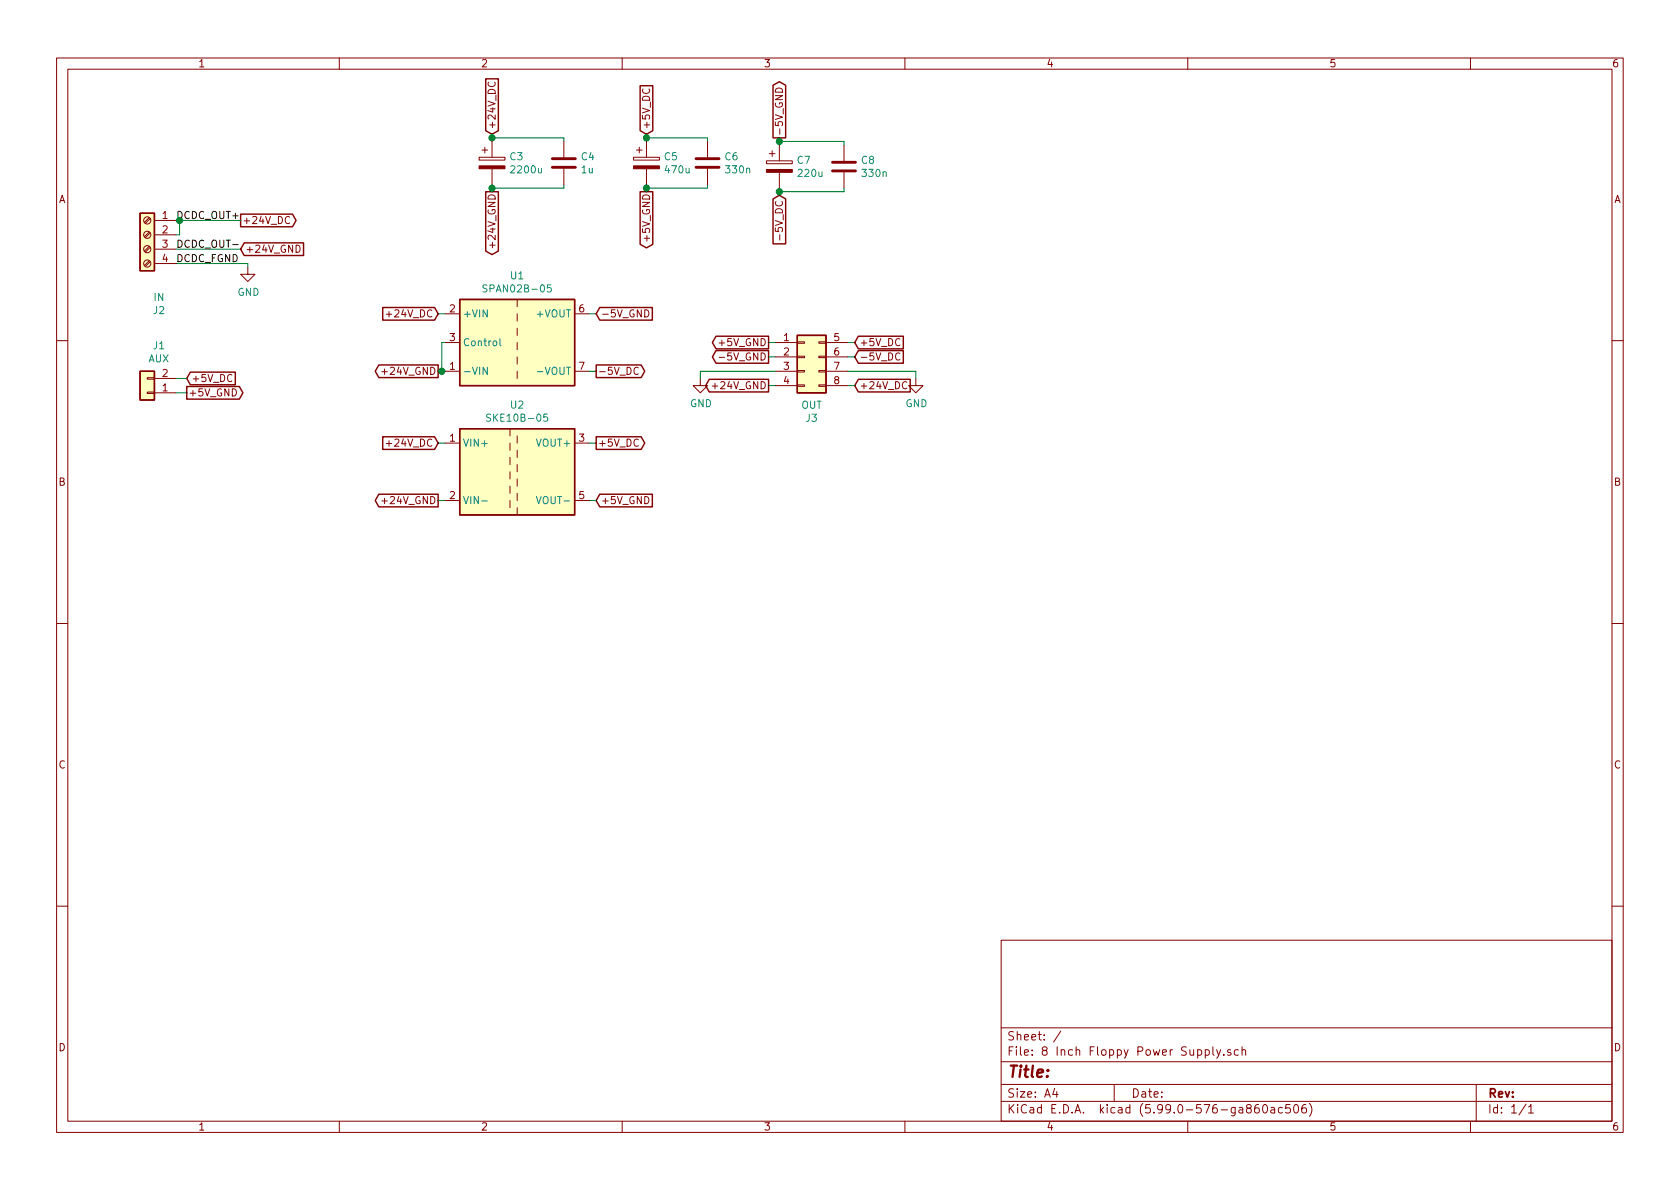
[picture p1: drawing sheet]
EESchema Schematic File Version 5
EELAYER 30 0
EELAYER END
$Descr A4 11693 8268
encoding utf-8
Sheet 1 1
Title ""
Date ""
Rev ""
Comp ""
Comment1 ""
Comment2 ""
Comment3 ""
Comment4 ""
Comment5 ""
Comment6 ""
Comment7 ""
Comment8 ""
Comment9 ""
$EndDescr
Text Label 1225 1825 0    50   ~ 0
DCDC_FGND
Text Label 1225 1525 0    50   ~ 0
DCDC_OUT+
Wire Wire Line
	1225 1525 1250 1525
$Comp
L power:GND #PWR01
U 1 1
P 1725 1850
F 0 "#PWR01" H 1725 1600 50  0001 C CNN
F 1 "GND" H 1730 1677 50  0000 C CNN
F 2 "" H 1725 1850 50  0001 C CNN
F 3 "" H 1725 1850 50  0001 C CNN
	1    1725 1850
	1    0    0    -1  
$EndComp
Wire Wire Line
	1225 1825 1725 1825
Text GLabel 1675 1525 2    50   Output ~ 0
+24V_DC
Wire Wire Line
	1225 1725 1675 1725
Text Label 1225 1725 0    50   ~ 0
DCDC_OUT-
Text GLabel 1675 1725 2    50   Input ~ 0
+24V_GND
Text GLabel 3425 925  1    50   Input ~ 0
+24V_DC
Text GLabel 3425 1325 3    50   Output ~ 0
+24V_GND
Wire Wire Line
	3425 925  3425 950 
Wire Wire Line
	3425 1275 3425 1300
Wire Wire Line
	4100 3075 4150 3075
Wire Wire Line
	4100 2175 4150 2175
Wire Wire Line
	4100 2575 4150 2575
Text GLabel 4150 2575 2    50   Output ~ 0
-5V_DC
Text GLabel 4150 2175 2    50   Input ~ 0
-5V_GND
Text GLabel 4500 1325 3    50   Output ~ 0
+5V_GND
Text GLabel 5425 1350 3    50   Input ~ 0
-5V_DC
Text GLabel 4500 925  1    50   Input ~ 0
+5V_DC
Wire Wire Line
	4500 925  4500 950 
Wire Wire Line
	4500 1275 4500 1300
Text GLabel 4150 3075 2    50   Output ~ 0
+5V_DC
Text GLabel 4150 3475 2    50   Input ~ 0
+5V_GND
Wire Wire Line
	4100 3475 4150 3475
Wire Wire Line
	3425 950  3925 950 
Wire Wire Line
	3925 950  3925 975 
Connection ~ 3425 950 
Wire Wire Line
	3425 950  3425 975 
Wire Wire Line
	3925 1275 3925 1300
Wire Wire Line
	3925 1300 3425 1300
Connection ~ 3425 1300
Wire Wire Line
	3425 1300 3425 1325
Text GLabel 5425 950  1    50   Output ~ 0
-5V_GND
Wire Wire Line
	5425 1300 5425 1325
Wire Wire Line
	5425 950  5425 975 
Wire Wire Line
	4500 950  4925 950 
Wire Wire Line
	4925 950  4925 975 
Connection ~ 4500 950 
Wire Wire Line
	4500 950  4500 975 
Wire Wire Line
	4500 1300 4925 1300
Wire Wire Line
	4925 1300 4925 1275
Connection ~ 4500 1300
Wire Wire Line
	4500 1300 4500 1325
Wire Wire Line
	5425 975  5875 975 
Wire Wire Line
	5875 975  5875 1000
Connection ~ 5425 975 
Wire Wire Line
	5425 975  5425 1000
Wire Wire Line
	5425 1325 5875 1325
Wire Wire Line
	5875 1325 5875 1300
Connection ~ 5425 1325
Wire Wire Line
	5425 1325 5425 1350
Text GLabel 5950 2675 2    50   Input ~ 0
+24V_DC
Text GLabel 5350 2675 0    50   Output ~ 0
+24V_GND
Text GLabel 5350 2475 0    50   Output ~ 0
-5V_GND
Text GLabel 5950 2475 2    50   Input ~ 0
-5V_DC
Text GLabel 5350 2375 0    50   Output ~ 0
+5V_GND
$Comp
L power:GND #PWR0102
U 1 1
P 4875 2625
F 0 "#PWR0102" H 4875 2375 50  0001 C CNN
F 1 "GND" H 4880 2452 50  0000 C CNN
F 2 "" H 4875 2625 50  0001 C CNN
F 3 "" H 4875 2625 50  0001 C CNN
	1    4875 2625
	1    0    0    -1  
$EndComp
Wire Wire Line
	4875 2575 4875 2625
Wire Wire Line
	5900 2675 5950 2675
Wire Wire Line
	5350 2675 5400 2675
Wire Wire Line
	5350 2375 5400 2375
Wire Wire Line
	5350 2475 5400 2475
Wire Wire Line
	1225 1625 1250 1625
Wire Wire Line
	1250 1525 1250 1625
Connection ~ 1250 1525
Wire Wire Line
	1250 1525 1675 1525
$Comp
L power:GND #PWR0101
U 1 1
P 6375 2625
F 0 "#PWR0101" H 6375 2375 50  0001 C CNN
F 1 "GND" H 6380 2452 50  0000 C CNN
F 2 "" H 6375 2625 50  0001 C CNN
F 3 "" H 6375 2625 50  0001 C CNN
	1    6375 2625
	1    0    0    -1  
$EndComp
Wire Wire Line
	6375 2625 6375 2575
Wire Wire Line
	5900 2475 5950 2475
Wire Wire Line
	5900 2375 5950 2375
Wire Wire Line
	5900 2575 6375 2575
Wire Wire Line
	4875 2575 5400 2575
Wire Wire Line
	1725 1825 1725 1850
Text GLabel 3050 2175 0    50   Input ~ 0
+24V_DC
Text GLabel 3050 3075 0    50   Input ~ 0
+24V_DC
Text GLabel 3050 3475 0    50   Output ~ 0
+24V_GND
Wire Wire Line
	3050 3075 3100 3075
Wire Wire Line
	3050 3475 3100 3475
Wire Wire Line
	3050 2175 3100 2175
Text GLabel 3050 2575 0    50   Output ~ 0
+24V_GND
Wire Wire Line
	3050 2575 3075 2575
Wire Wire Line
	3100 2375 3075 2375
Wire Wire Line
	3075 2375 3075 2575
Connection ~ 3075 2575
Wire Wire Line
	3075 2575 3100 2575
Text GLabel 5950 2375 2    50   Input ~ 0
+5V_DC
Text GLabel 1300 2625 2    50   Input ~ 0
+5V_DC
Text GLabel 1300 2725 2    50   Output ~ 0
+5V_GND
Wire Wire Line
	1225 2625 1300 2625
Wire Wire Line
	1225 2725 1300 2725
$Comp
L Connector_Generic:Conn_01x02 J1
U 1 1
P 1025 2725
F 0 "J1" H 943 2400 50  0000 C CNN
F 1 "AUX" H 943 2491 50  0000 C CNN
F 2 "Connectors_Molex:Molex_NanoFit_1x02x2.50mm_Angled" H 1025 2725 50  0001 C CNN
F 3 "" H 1025 2725 50  0001 C CNN
F 4 "Molex 1053131202" H 1025 2725 50  0001 C CNN "Type"
	1    1025 2725
	-1   0    0    1   
$EndComp
$Comp
L device:C C8
U 1 1
P 5875 1150
F 0 "C8" H 5990 1196 50  0000 L CNN
F 1 "330n" H 5990 1105 50  0000 L CNN
F 2 "Capacitors_THT:C_Disc_D5.1mm_W3.2mm_P5.00mm" H 5913 1000 50  0001 C CNN
F 3 "" H 5875 1150 50  0001 C CNN
F 4 "C322C474M5U5TA+" H 5875 1150 50  0001 C CNN "Type"
	1    5875 1150
	1    0    0    -1  
$EndComp
$Comp
L device:C C6
U 1 1
P 4925 1125
F 0 "C6" H 5040 1171 50  0000 L CNN
F 1 "330n" H 5040 1080 50  0000 L CNN
F 2 "Capacitors_THT:C_Disc_D5.1mm_W3.2mm_P5.00mm" H 4963 975 50  0001 C CNN
F 3 "" H 4925 1125 50  0001 C CNN
F 4 "C322C474M5U5TA+" H 4925 1125 50  0001 C CNN "Type"
	1    4925 1125
	1    0    0    -1  
$EndComp
$Comp
L device:CP C7
U 1 1
P 5425 1150
F 0 "C7" H 5543 1196 50  0000 L CNN
F 1 "220u" H 5543 1105 50  0000 L CNN
F 2 "Capacitors_THT:CP_Radial_D8.0mm_P3.50mm" H 5463 1000 50  0001 C CNN
F 3 "" H 5425 1150 50  0001 C CNN
F 4 "SY006M0220BZF-0611" H 5425 1150 50  0001 C CNN "Type"
	1    5425 1150
	1    0    0    -1  
$EndComp
$Comp
L device:C C4
U 1 1
P 3925 1125
F 0 "C4" H 4040 1171 50  0000 L CNN
F 1 "1u" H 4040 1080 50  0000 L CNN
F 2 "Capacitors_THT:C_Disc_D7.5mm_W4.4mm_P5.00mm" H 3963 975 50  0001 C CNN
F 3 "" H 3925 1125 50  0001 C CNN
F 4 "C330C105M5U5TA+" H 3925 1125 50  0001 C CNN "Type"
	1    3925 1125
	1    0    0    -1  
$EndComp
$Comp
L device:CP C5
U 1 1
P 4500 1125
F 0 "C5" H 4618 1171 50  0000 L CNN
F 1 "470u" H 4618 1080 50  0000 L CNN
F 2 "Capacitors_THT:CP_Radial_D8.0mm_P3.50mm" H 4538 975 50  0001 C CNN
F 3 "" H 4500 1125 50  0001 C CNN
F 4 "SY006M0470B3F-0811" H 4500 1125 50  0001 C CNN "Type"
	1    4500 1125
	1    0    0    -1  
$EndComp
$Comp
L 8_Inch_Floppy_Power_Supply:SKE10 U2
U 1 1
P 3600 3275
F 0 "U2" H 3600 3742 50  0000 C CNN
F 1 "SKE10B-05" H 3600 3651 50  0000 C CNN
F 2 "Converter_DCDC:Converter_DCDC_TRACO_TEN10-xxxx_Single_THT" H 4200 2875 50  0001 C CIN
F 3 "" H 3600 3275 50  0001 C CNN
F 4 "Mean Well SKE10B-05" H 3600 3275 50  0001 C CNN "Type"
	1    3600 3275
	1    0    0    -1  
$EndComp
$Comp
L Converter_DCDC:NCS1S1205SC U1
U 1 1
P 3600 2375
F 0 "U1" H 3600 2842 50  0000 C CNN
F 1 "SPAN02B-05" H 3600 2751 50  0000 C CNN
F 2 "Converter_DCDC:Converter_DCDC_TRACO_TMR-xxxx_THT" H 3600 1975 50  0001 C CNN
F 3 "" H 3575 2375 50  0001 C CNN
F 4 "Mean Well SPAN02B-05" H 3600 2375 50  0001 C CNN "Type"
	1    3600 2375
	1    0    0    -1  
$EndComp
$Comp
L device:CP C3
U 1 1
P 3425 1125
F 0 "C3" H 3543 1171 50  0000 L CNN
F 1 "2200u" H 3543 1080 50  0000 L CNN
F 2 "Capacitors_THT:CP_Radial_D16.0mm_P7.50mm" H 3463 975 50  0001 C CNN
F 3 "" H 3425 1125 50  0001 C CNN
F 4 "SY035M2200B7F-1632" H 3425 1125 50  0001 C CNN "Type"
	1    3425 1125
	1    0    0    -1  
$EndComp
$Comp
L Connector_Specialized:Screw_Terminal_01x04 J2
U 1 1
P 1025 1625
F 0 "J2" H 943 1100 50  0000 C CNN
F 1 "IN" H 943 1191 50  0000 C CNN
F 2 "8 Inch Floppy Power Supply:Degson DG950-9.5-04P-1Y-00AH" H 1025 1625 50  0001 C CNN
F 3 "" H 1025 1625 50  0001 C CNN
F 4 "2x Degson DG950-9.5-02P-14-00AH" H 1025 1625 50  0001 C CNN "Type"
	1    1025 1625
	-1   0    0    -1  
$EndComp
$Comp
L Connector_Generic:Conn_02x04_Top_Bottom J3
U 1 1
P 5600 2475
F 0 "J3" H 5650 2050 50  0000 C CNN
F 1 "OUT" H 5650 2141 50  0000 C CNN
F 2 "Connectors_Molex:Molex_Microfit3_Header_02x04_Angled_43045-080x" H 5600 2475 50  0001 C CNN
F 3 "" H 5600 2475 50  0001 C CNN
F 4 "Molex 430450800" H 5600 2475 50  0001 C CNN "Type"
	1    5600 2475
	1    0    0    -1  
$EndComp
$EndSCHEMATC
